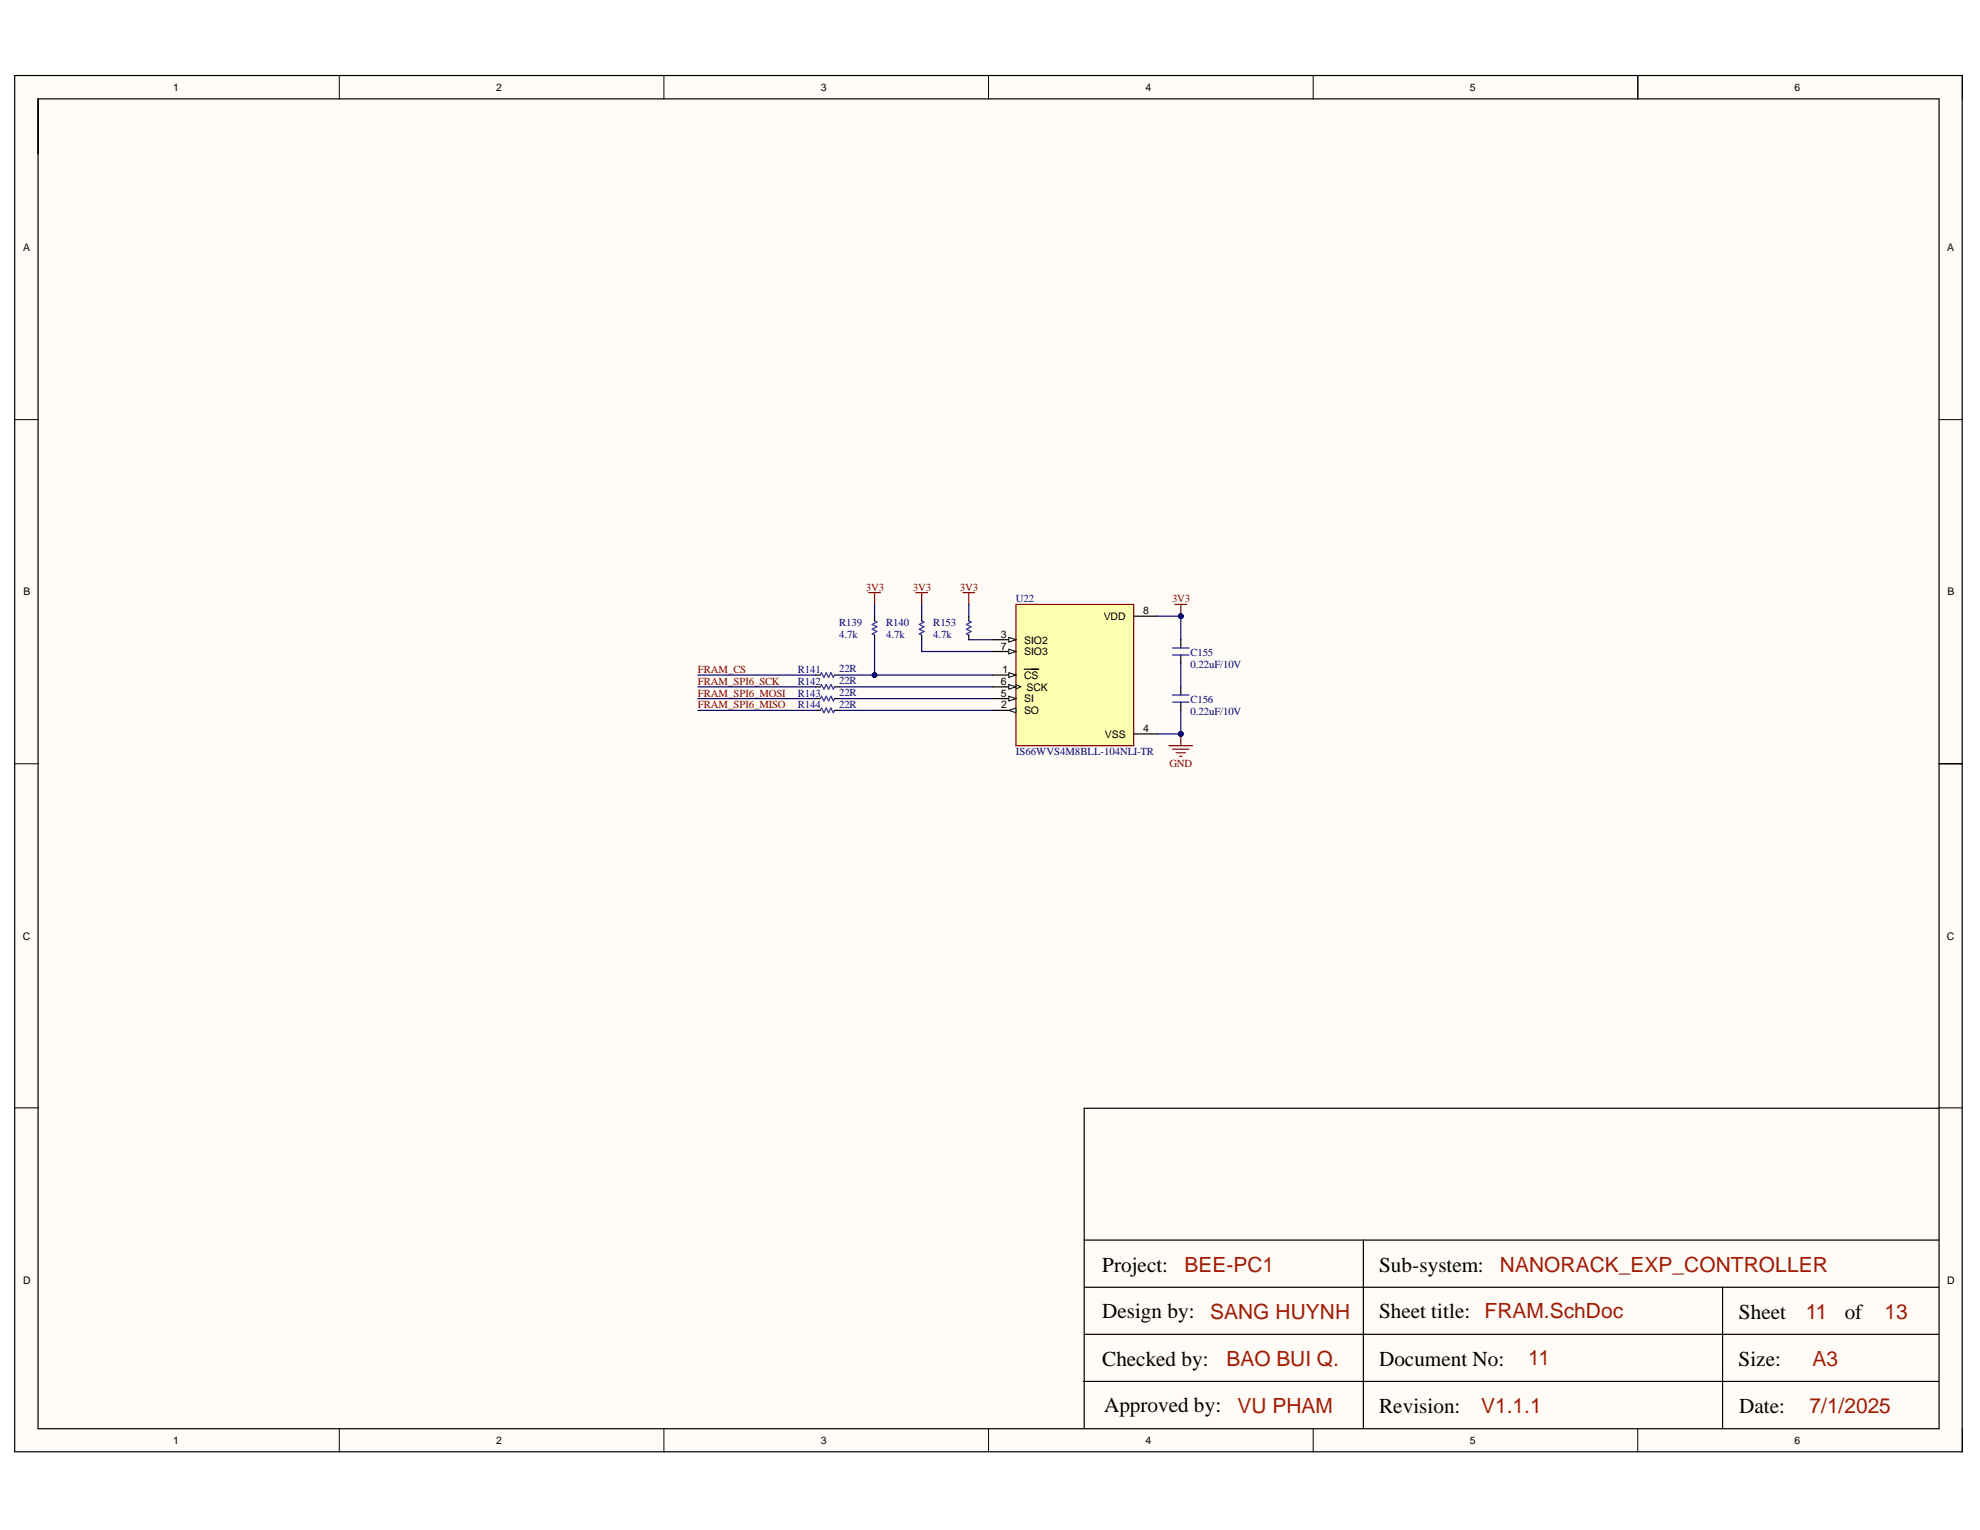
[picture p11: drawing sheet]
<svg xmlns="http://www.w3.org/2000/svg" width="279mm" height="216mm" viewBox="0 0 279 216" stroke-linecap="round" stroke-linejoin="round" font-family="sans-serif">
<g fill="#fffcf8">
<path d="M2.1 10.7h274.8v194.2h-274.8z" fill-rule="evenodd"/>
<path d="M5.4 14h268.2v187.6h-268.2z" fill-rule="evenodd"/>
</g>
<g fill="none" stroke="#000" stroke-width=".14">
<path d="M2.1 10.7h3.3M47.9 10.7v3.3M93.7 10.7v3.3M139.5 10.7v3.3M185.3 10.7v3.3M231.1 10.7v3.3M273.6 10.7h3.3v3.3M2.1 59.2h3.3M273.6 59.2h3.3M2.1 107.8h3.3M273.6 107.8h3.3M2.1 156.3h3.3"/>
<path d="M273.6 156.3h3.3M47.9 201.6v3.3M93.7 201.6v3.3M139.5 201.6v3.3M185.3 201.6v3.3M231.1 201.6v3.3M276.9 201.6v3.3"/>
</g>
<path d="M2.1 10.7h274.8v194.2h-274.8zM5.4 14h268.2v187.6h-268.2zM231.1 10.7v3.3M273.6 107.8h3.3M273.5 156.4h-120.5v45.2M153 175h120.5M192.4 175v26.6M152.8 194.9h120.7M153 188.3h120.5M153 181.6h120.5M243.1 181.6v20" fill="none" stroke="#000" stroke-width=".17"/>
<path d="M143.4 85.3h16.6v19.9h-16.6z" fill-rule="evenodd" fill="#ffffb0"/>
<path d="M143.4 85.3h16.6v19.9h-16.6z" fill="none" stroke="#800000" stroke-width=".17"/>
<path d="M140 90.3h3.4" fill="none" stroke="#000" stroke-width=".17"/>
<path d="M142.4 89.9l1 .4-1 .3z" fill="#f8fcff"/>
<path d="M142.4 89.9l1 .4-1 .3z" fill="none" stroke="#000" stroke-width=".14"/>
<path d="M140 91.9h3.4" fill="none" stroke="#000" stroke-width=".17"/>
<path d="M142.4 91.6l1 .3-1 .4z" fill="#f8fcff"/>
<path d="M142.4 91.6l1 .3-1 .4z" fill="none" stroke="#000" stroke-width=".14"/>
<path d="M140 95.3h3.4" fill="none" stroke="#000" stroke-width=".17"/>
<path d="M142.4 94.9l1 .4-1 .3z" fill="#f8fcff"/>
<path d="M142.4 94.9l1 .4-1 .3z" fill="none" stroke="#000" stroke-width=".14"/>
<path d="M140 96.9h3.4M144.5 94.4h2.1" fill="none" stroke="#000" stroke-width=".17"/>
<path d="M142.4 96.6l1 .3-1 .3z" fill="#f8fcff"/>
<path d="M142.4 96.6l1 .3-1 .3zM143.4 96.6l.6 .3-.6 .3" fill="none" stroke="#000" stroke-width=".14"/>
<path d="M140 98.6h3.4" fill="none" stroke="#000" stroke-width=".17"/>
<path d="M142.4 98.2l1 .4-1 .3z" fill="#f8fcff"/>
<path d="M142.4 98.2l1 .4-1 .3z" fill="none" stroke="#000" stroke-width=".14"/>
<path d="M140 100.2h3.4" fill="none" stroke="#000" stroke-width=".17"/>
<path d="M142.4 100.2l1-.3v.7z" fill="#f8fcff"/>
<path d="M142.4 100.2l1-.3v.7z" fill="none" stroke="#000" stroke-width=".14"/>
<path d="M160 87h3.3M160 103.6h3.3" fill="none" stroke="#000" stroke-width=".17"/>
<path d="M165 105.2h3.3M165.5 105.7h2.3M166 106.2h1.3M166.5 106.7h.3M166.6 103.6v1.6" fill="none" stroke="#800000" stroke-width=".17"/>
<circle cx="166.6" cy="103.6" r=".33" fill="#000080"/>
<circle cx="166.6" cy="103.6" r=".33" fill="none" stroke="#000080" stroke-width=".14"/>
<path d="M166.6 90.3v1.1M166.6 92.4v1.2M166.6 96.9v1.2M166.6 99.1v1.1" fill="none" stroke="#000" stroke-width=".17"/>
<path d="M165.5 92.4h2.3M165.5 91.4h2.3M165.5 99.1h2.3M165.5 98.1h2.3" fill="none" stroke="#00f" stroke-width=".17"/>
<path d="M165.8 85.3h1.7M166.6 85.3v1.7" fill="none" stroke="#800000" stroke-width=".17"/>
<circle cx="166.6" cy="87" r=".33" fill="#000080"/>
<circle cx="166.6" cy="87" r=".33" fill="none" stroke="#000080" stroke-width=".14"/>
<path d="M115.1 95.3h.7M115.1 96.9h.7M115.1 98.6h.7M117.8 95.3h.6M117.8 96.9h.6M117.8 98.6h.6M123.4 87v.6M123.4 89.6v.7M130.1 87v.6M130.1 89.6v.7M115.1 100.2h.7M117.8 100.2h.6" fill="none" stroke="#000" stroke-width=".17"/>
<path d="M115.8 95.3l.1-.4 .4 .7 .3-.7 .3 .7 .4-.7 .3 .7 .2-.3M115.8 96.9l.1-.3 .4 .6 .3-.6 .3 .6 .4-.6 .3 .6 .2-.3M115.8 98.6l.1-.4 .4 .7 .3-.7 .3 .7 .4-.7 .3 .7 .2-.3M123.4 87.6l.3 .2-.6 .3 .6 .4-.6 .3 .6 .3-.6 .3 .3 .2M130.1 87.6l.3 .2-.7 .3 .7 .4-.7 .3 .7 .3-.7 .3 .4 .2M115.8 100.2l.1-.3 .4 .7 .3-.7 .3 .7 .4-.7 .3 .7 .2-.4" fill="none" stroke="#00f" stroke-width=".17"/>
<path d="M122.6 83.6h1.6M123.4 83.6v1.7M129.2 83.6h1.7M130.1 83.6v1.7" fill="none" stroke="#800000" stroke-width=".17"/>
<path d="M166.6 100.2v3.4" fill="none" stroke="#000080" stroke-width=".17"/>
<circle cx="166.6" cy="103.6" r=".33" fill="#000080"/>
<circle cx="166.6" cy="103.6" r=".33" fill="none" stroke="#000080" stroke-width=".14"/>
<path d="M166.6 87v3.3" fill="none" stroke="#000080" stroke-width=".17"/>
<circle cx="166.6" cy="87" r=".33" fill="#000080"/>
<circle cx="166.6" cy="87" r=".33" fill="none" stroke="#000080" stroke-width=".14"/>
<path d="M163.3 87h3.3" fill="none" stroke="#000080" stroke-width=".17"/>
<circle cx="166.6" cy="87" r=".33" fill="#000080"/>
<circle cx="166.6" cy="87" r=".33" fill="none" stroke="#000080" stroke-width=".14"/>
<path d="M163.3 103.6h3.3" fill="none" stroke="#000080" stroke-width=".17"/>
<circle cx="166.6" cy="103.6" r=".33" fill="#000080"/>
<circle cx="166.6" cy="103.6" r=".33" fill="none" stroke="#000080" stroke-width=".14"/>
<path d="M123.4 90.3v5h16.6M166.6 93.6v3.3" fill="none" stroke="#000080" stroke-width=".17"/>
<circle cx="123.4" cy="95.3" r=".33" fill="#000080"/>
<circle cx="123.4" cy="95.3" r=".33" fill="none" stroke="#000080" stroke-width=".14"/>
<path d="M118.4 95.3h5M123.4 85.3v1.7M130.1 90.3v1.6h9.9" fill="none" stroke="#000080" stroke-width=".17"/>
<circle cx="123.4" cy="95.3" r=".33" fill="#000080"/>
<circle cx="123.4" cy="95.3" r=".33" fill="none" stroke="#000080" stroke-width=".14"/>
<path d="M98.5 96.9h16.6M98.5 98.6h16.6M98.5 95.3h16.6M118.4 96.9h21.6M118.4 98.6h21.6M130.1 85.3v1.7M136.7 85.3v1.7M136.7 90.3h3.3M98.5 100.2h16.6M118.4 100.2h21.6" fill="none" stroke="#000080" stroke-width=".17"/>
<path d="M136.7 87v.6M136.7 89.6v.7" fill="none" stroke="#000" stroke-width=".17"/>
<path d="M136.7 87.6l.3 .2-.6 .3 .6 .4-.6 .3 .6 .3-.6 .3 .3 .2" fill="none" stroke="#00f" stroke-width=".17"/>
<path d="M135.9 83.6h1.6M136.7 83.6v1.7" fill="none" stroke="#800000" stroke-width=".17"/>
<g font-size="3">
<text x="155.5" y="179.5">Project:</text>
<text x="194.6" y="179.5">Sub-system:</text>
<text x="155.5" y="186">Design by:</text>
<text x="194.6" y="186">Sheet title: FRAM.SchDoc</text>
<text x="245.4" y="186.2">Sheet</text>
<text x="260.3" y="186.2">of</text>
<text x="155.5" y="192.8">Checked by:</text>
<text x="194.6" y="192.8">Document No:</text>
<text x="245.3" y="192.8">Size:</text>
<text x="155.8" y="199.3">Approved by:</text>
<text x="194.6" y="199.4">Revision:</text>
<text x="245.4" y="199.4">Date:</text>
</g>
<g font-size="3" fill="#a61c00">
<text x="167.1" y="179.5">BEE-PC1</text>
<text x="211.6" y="179.5">NANORACK_EXP_CONTROLLER</text>
<text x="170.8" y="186.2">SANG HUYNH</text>
<text x="254.8" y="186.2">11</text>
<text x="265.9" y="186.2">13</text>
<text x="173.1" y="192.8">BAO BUI Q.</text>
<text x="215.7" y="192.6">11</text>
<text x="255.8" y="192.8">A3</text>
<text x="174.6" y="199.4">VU PHAM</text>
<text x="209" y="199.4">V1.1.1</text>
<text x="255.4" y="199.4">7/1/2025</text>
</g>
<g font-size="1.5">
<text x="24.4" y="12.9">1</text>
<text x="70" y="12.9">2</text>
<text x="115.8" y="12.9">3</text>
<text x="161.6" y="12.9">4</text>
<text x="207.4" y="12.9">5</text>
<text x="253.2" y="12.9">6</text>
<text x="3.3" y="35.5">A</text>
<text x="274.8" y="35.5">A</text>
<text x="3.3" y="84">B</text>
<text x="141.3" y="90">3</text>
<text x="155.8" y="87.5">VDD</text>
<text x="161.3" y="86.7">8</text>
<text x="274.8" y="84">B</text>
<text x="141.3" y="91.7">7</text>
<text x="141.5" y="95">1</text>
<text x="144.5" y="90.8">SIO2</text>
<text x="144.5" y="92.5">SIO3</text>
<text x="144.5" y="95.8">CS</text>
<text x="141.3" y="96.6">6</text>
<text x="141.3" y="98.3">5</text>
<text x="141.3" y="99.9">2</text>
<text x="144.5" y="99.1">SI</text>
<text x="144.5" y="100.8">SO</text>
<text x="144.8" y="97.4">SCK</text>
<text x="155.9" y="104.1">VSS</text>
<text x="161.3" y="103.3">4</text>
<text x="3.2" y="132.6">C</text>
<text x="274.7" y="132.6">C</text>
<text x="3.3" y="181.1">D</text>
<text x="274.8" y="181.1">D</text>
<text x="24.4" y="203.8">1</text>
<text x="70" y="203.8">2</text>
<text x="115.8" y="203.8">3</text>
<text x="161.6" y="203.8">4</text>
<text x="207.4" y="203.8">5</text>
<text x="253.2" y="203.8">6</text>
</g>
<g font-size="1.5" fill="#800000">
<text x="122.2" y="83.3">3V3</text>
<text x="128.8" y="83.3">3V3</text>
<text x="135.5" y="83.3">3V3</text>
<text x="165.4" y="85">3V3</text>
<text x="98.5" y="95">FRAM_CS</text>
<text x="98.5" y="96.6">FRAM_SPI6_SCK</text>
<text x="98.5" y="98.3">FRAM_SPI6_MOSI</text>
<text x="98.5" y="99.9">FRAM_SPI6_MISO</text>
<text x="165" y="108.3">GND</text>
</g>
<g font-size="1.5" fill="#000080">
<text x="118.4" y="88.3">R139</text>
<text x="118.4" y="90">4.7k</text>
<text x="125.1" y="88.3">R140</text>
<text x="125.1" y="90">4.7k</text>
<text x="131.7" y="88.3">R153</text>
<text x="131.7" y="90">4.7k</text>
<text x="143.4" y="85">U22</text>
<text x="112.6" y="95">R141</text>
<text x="118.4" y="94.9">22R</text>
<text x="168" y="92.6">C155</text>
<text x="168" y="94.3">0.22uF/10V</text>
<text x="112.6" y="96.6">R142</text>
<text x="112.6" y="98.3">R143</text>
<text x="112.6" y="99.9">R144</text>
<text x="118.4" y="96.5">22R</text>
<text x="118.4" y="98.2">22R</text>
<text x="118.4" y="99.9">22R</text>
<text x="168" y="99.3">C156</text>
<text x="168" y="101">0.22uF/10V</text>
<text x="143.4" y="106.6">IS66WVS4M8BLL-104NLI-TR</text>
</g>
</svg>
